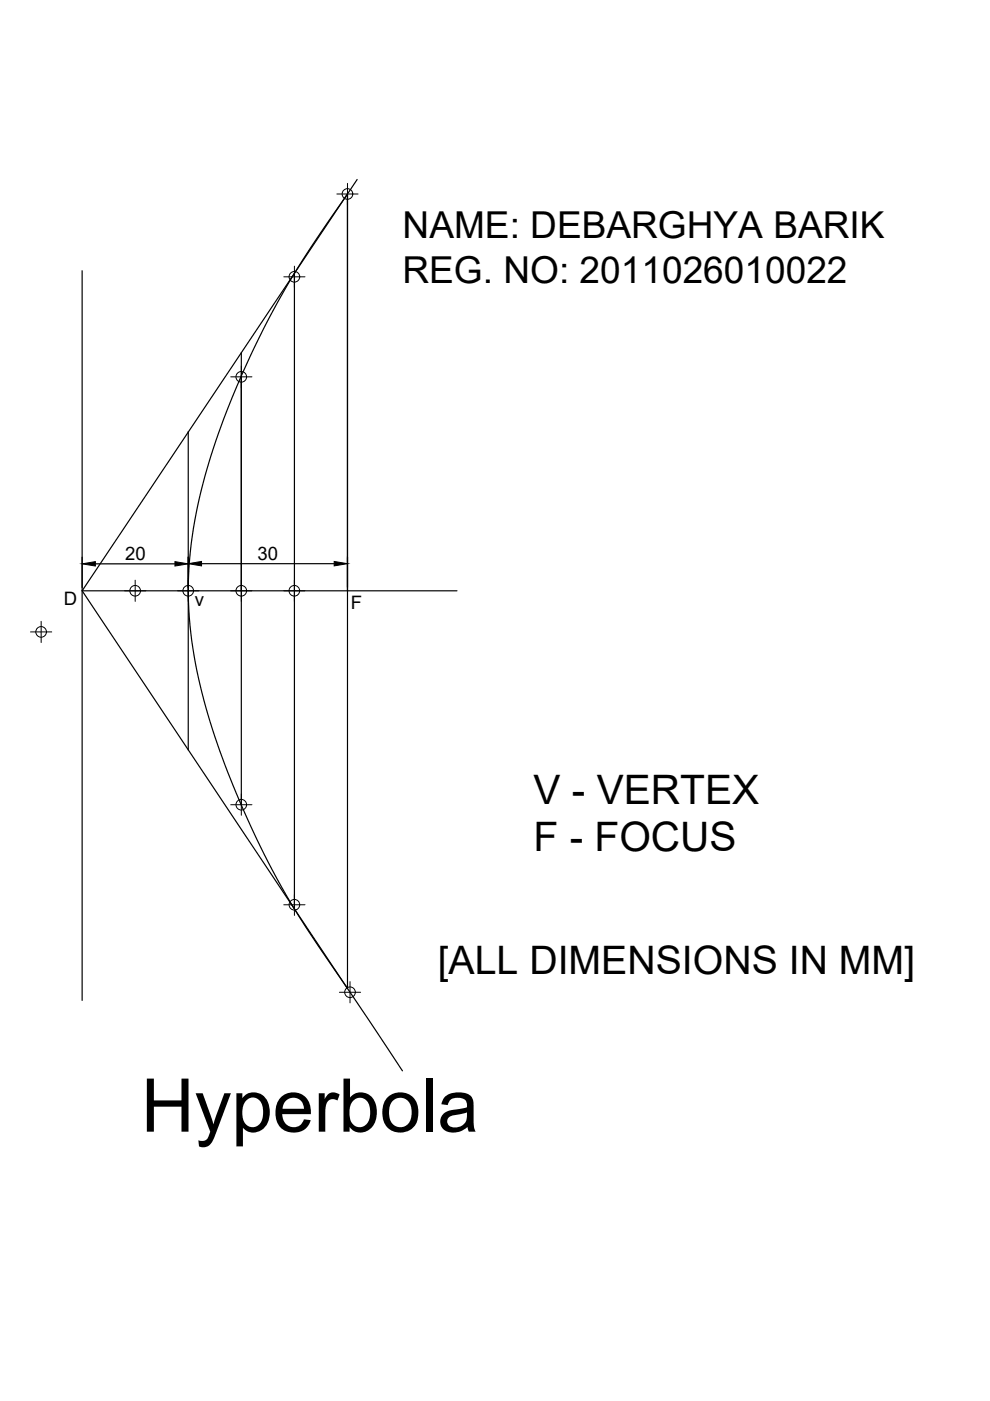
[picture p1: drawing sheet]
<svg xmlns="http://www.w3.org/2000/svg" width="210mm" height="297mm" viewBox="0 0 210 297" stroke-linecap="round" stroke-linejoin="round" font-family="sans-serif">
<!-- layer: 0 -->
<g fill="none" stroke="#000" stroke-width=".21">
<path d="M73.7 38.9v4.5M60.2 58.7h4.5M62.4 56.4v4.5M71.4 41.1h4.5M48.9 79.9h4.5M51.2 77.6v4.6M6.5 134h4.5M8.7 131.7v4.5M26.4 125.3h4.5M28.7 123v4.5M37.7 125.3h4.5M39.9 123v4.5"/>
<path d="M48.9 125.3h4.5M51.2 123v4.5M60.2 125.3h4.5M62.4 123v4.5M48.9 170.6h4.5M51.2 168.4v4.5M60.2 191.8h4.5M62.4 189.6v4.5M72 210.4h4.5M74.2 208.1v4.5"/>
<circle cx="62.4" cy="58.7" r="1.13"/>
<circle cx="73.7" cy="41.1" r="1.13"/>
<circle cx="51.2" cy="79.9" r="1.13"/>
<circle cx="8.7" cy="134" r="1.13"/>
<circle cx="28.7" cy="125.3" r="1.13"/>
<circle cx="39.9" cy="125.3" r="1.13"/>
<circle cx="51.2" cy="125.3" r="1.13"/>
<circle cx="62.4" cy="125.3" r="1.13"/>
<circle cx="51.2" cy="170.6" r="1.13"/>
<circle cx="62.4" cy="191.8" r="1.13"/>
<circle cx="74.2" cy="210.4" r="1.13"/>
</g>
<path d="M75.7 38.1l-58.3 87.2M17.4 57.4v154.7M62.4 58v134.7M73.7 41.1a269.9 269.9 0 0 0-11.6 17.3 178.2 178.2 0 0 0-19.5 45.7 83.8 83.8 0 0 0 1 45.8 185.2 185.2 0 0 0 27.5 55.9l14.2 21.2M51.2 74.8v95.9M39.9 91.5v67.5M20.2 119.5h16.9M39.9 118.1v6.5M42.7 119.5h28.2M73.7 118.1v6.5M17.4 125.3h79.5M17.4 125.3l56.3 84.3v-168.5v84.2" fill="none" stroke="#000" stroke-width=".25"/>
<path d="M17.4 119.5l2.8-.4v.9zM37.1 119.1l2.8 .4-2.8 .5zM39.9 119.5l2.8-.5v1zM70.9 119l2.8 .5-2.8 .5z" fill="#000" stroke="#000" stroke-width=".21"/>
<text font-size="15.7" x="29.9" y="239.9">Hyperbola</text>
<g font-size="8.6">
<text x="113.1" y="170.5">V - VERTEX</text>
<text x="113.1" y="180.4">F - FOCUS</text>
</g>
<text font-size="8.3" x="92.8" y="206.5">[ALL DIMENSIONS IN MM]</text>
<g font-size="7.9">
<text x="85.4" y="50.6">NAME: DEBARGHYA BARIK</text>
<text x="85.3" y="60">REG. NO: 2011026010022</text>
</g>
<g font-size="3.9">
<text x="26.5" y="118.8">20</text>
<text x="54.6" y="118.8">30</text>
<text x="13.5" y="128.4">D</text>
<text x="41.3" y="128.6">v</text>
<text x="74.4" y="129.1">F</text>
</g>
</svg>
